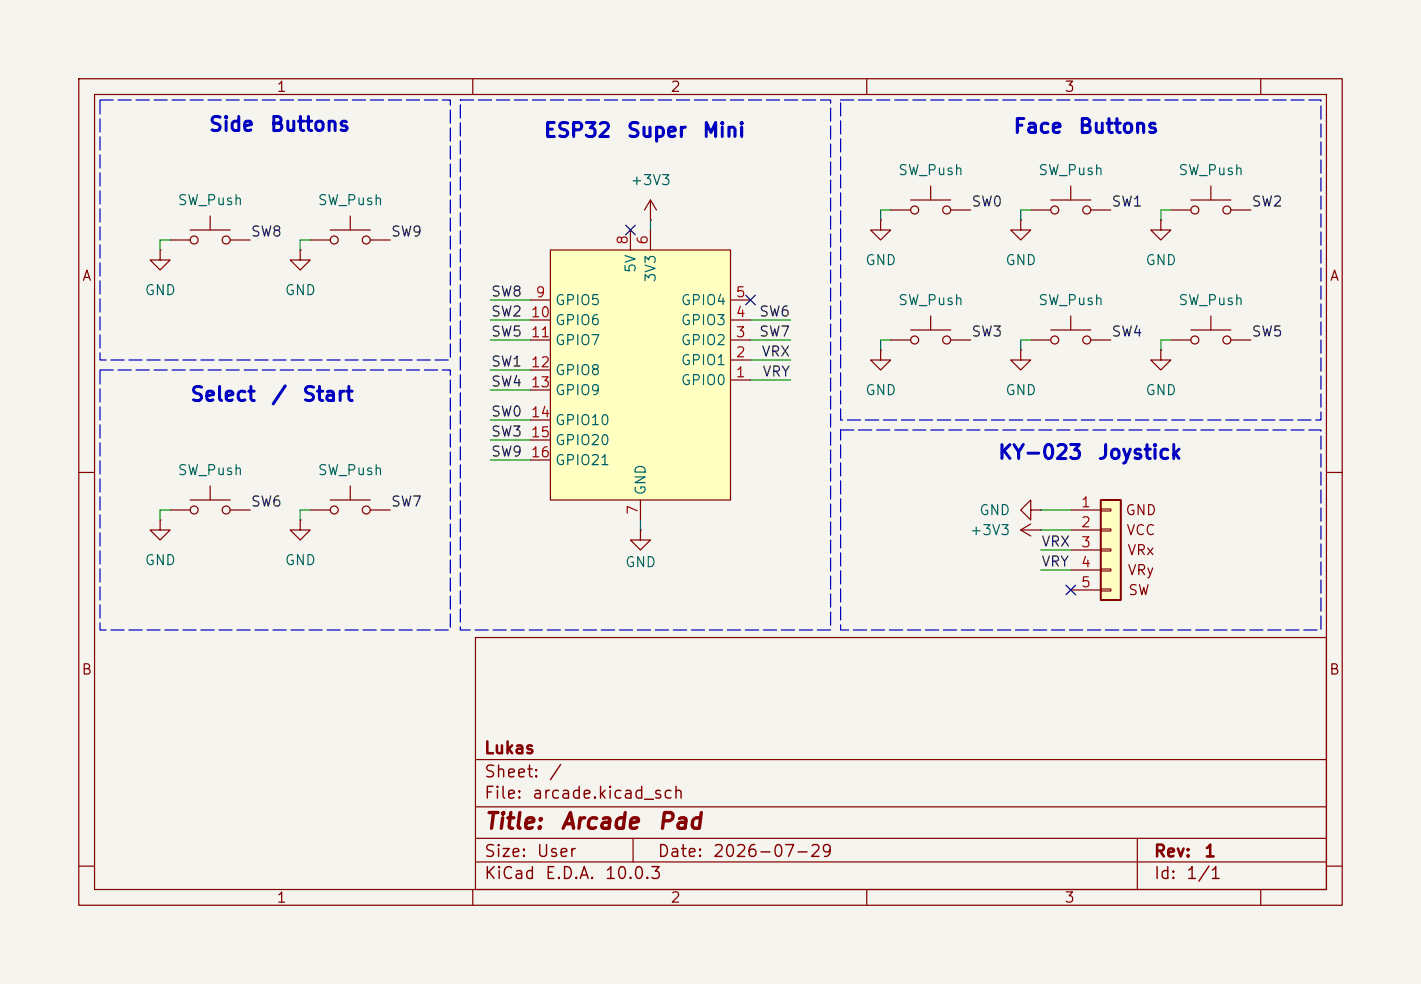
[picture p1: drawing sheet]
<svg xmlns="http://www.w3.org/2000/svg" width="180mm" height="125mm" viewBox="0 0 180 125" stroke-linecap="round" stroke-linejoin="round" font-family="sans-serif">
<path d="M0 0h180.3v125h-180.3z" fill="#f5f4ef" stroke="#f5f4ef" stroke-width=".13"/>
<g fill="none" stroke="#840000" stroke-width=".15">
<path d="M10 10h160.3v105h-160.3zM12 12h156.3v101h-156.3zM60 10v2M110 10v2M160 10v2M10 60h2M168.3 60h2M81.3 67.3v1.3h1.2l-1.2 1.2-1.3-1.2h1.3M81.3 67.3h.1M60.3 81h108v32h-108zM60.3 96.5h108M10 110h2"/>
<path d="M60 113v2M60.3 109.5h108M60.3 106.5h108M60.3 102.5h108M80.3 106.5v3M110 113v2M144.3 106.5v6.5M160 113v2M168.3 110h2"/>
</g>
<path d="M139.7 63.5h2.5v12.7h-2.5z" fill="#ffffc2"/>
<path d="M139.7 63.5h2.5v12.7h-2.5z" fill="none" stroke="#840000" stroke-width=".25"/>
<g fill="none" stroke="#840000" stroke-width=".15">
<path d="M21.6 30.5h2.5M24.1 29.2h5.1M26.7 27.4v1.8M29.2 30.5h2.5M38.1 31.7v1.3h1.3l-1.3 1.3-1.3-1.3h1.3M38.1 31.7h.1M39.4 30.5h2.5M41.9 29.2h5.1M44.4 27.4v1.8M47 30.5h2.5M113 26.7h2.6M115.6 25.4h5"/>
<path d="M118.1 23.6v1.8M120.6 26.7h2.6M129.5 27.9v1.3h1.3l-1.3 1.3-1.2-1.3h1.2M129.5 27.9h.1M147.3 27.9v1.3h1.3l-1.3 1.3-1.3-1.3h1.3M147.3 27.9h.1M148.6 26.7h2.5M151.1 25.4h5.1M153.7 23.6v1.8M156.2 26.7h2.5M111.8 44.4v1.3h1.2l-1.2 1.3-1.3-1.3h1.3M111.8 44.4h.1"/>
<path d="M129.5 44.4v1.3h1.3l-1.3 1.3-1.2-1.3h1.2M129.5 44.4h.1M130.8 43.2h2.5M133.3 41.9h5.1M135.9 40.1v1.8M138.4 43.2h2.6M147.3 44.4v1.3h1.3l-1.3 1.3-1.3-1.3h1.3M147.3 44.4h.1M135.9 64.8h3.8M135.9 67.3h3.8M135.9 69.8h3.8M135.9 72.4h3.8"/>
<path d="M135.9 74.9h3.8M139.7 64.6h1.3v.3h-1.3zM139.7 67.2h1.3v.2h-1.3zM139.7 69.7h1.3v.3h-1.3zM139.7 72.3h1.3v.2h-1.3zM139.7 74.8h1.3v.3h-1.3z"/>
<circle cx="24.6" cy="30.5" r=".51"/>
<circle cx="28.7" cy="30.5" r=".51"/>
<circle cx="42.4" cy="30.5" r=".51"/>
<circle cx="46.5" cy="30.5" r=".51"/>
<circle cx="116.1" cy="26.7" r=".51"/>
<circle cx="120.1" cy="26.7" r=".51"/>
<circle cx="151.6" cy="26.7" r=".51"/>
<circle cx="155.7" cy="26.7" r=".51"/>
<circle cx="133.9" cy="43.2" r=".51"/>
<circle cx="137.9" cy="43.2" r=".51"/>
</g>
<path d="M69.8 31.7h22.9v31.8h-22.9z" fill="#ffffc2"/>
<g fill="none" stroke="#840000" stroke-width=".15">
<path d="M20.3 31.7v1.3h1.3l-1.3 1.3-1.3-1.3h1.3M20.3 31.7h.1M67.3 38.1h2.5M69.8 31.7h22.9v31.8h-22.9zM80 29.2v2.5M82.5 27.9h.1M82.5 25.4v2.5M82.5 29.2v2.5M82.5 25.4l-.7 1.3M82.5 25.4l.8 1.3M92.7 38.1h2.5M111.8 27.9v1.3h1.2l-1.2 1.3-1.3-1.3h1.3"/>
<path d="M111.8 27.9h.1M130.8 26.7h2.5M133.3 25.4h5.1M135.9 23.6v1.8M138.4 26.7h2.6M67.3 43.2h2.5M67.3 40.6h2.5M67.3 47h2.5M67.3 49.5h2.5M67.3 53.3h2.5M67.3 55.9h2.5M67.3 58.4h2.5"/>
<path d="M92.7 48.3h2.5M92.7 45.7h2.5M92.7 43.2h2.5M92.7 40.6h2.5M113 43.2h2.6M115.6 41.9h5M118.1 40.1v1.8M120.6 43.2h2.6M148.6 43.2h2.5M151.1 41.9h5.1M153.7 40.1v1.8M156.2 43.2h2.5"/>
<path d="M20.3 66v1.3h1.3l-1.3 1.3-1.3-1.3h1.3M20.3 66h.1M21.6 64.8h2.5M24.1 63.5h5.1M26.7 61.7v1.8M29.2 64.8h2.5M38.1 66v1.3h1.3l-1.3 1.3-1.3-1.3h1.3M38.1 66h.1M39.4 64.8h2.5M41.9 63.5h5.1M44.4 61.7v1.8M47 64.8h2.5"/>
<path d="M81.3 63.5v2.5M129.5 67.3l1.3 .8M129.5 67.3h2.6M130.8 64.8v-1.3l-1.3 1.3 1.3 1.2v-1.2h1.3M130.8 66.5l-1.3 .8M132.1 67.3h.1M132.1 64.8h.1"/>
<circle cx="133.9" cy="26.7" r=".51"/>
<circle cx="137.9" cy="26.7" r=".51"/>
<circle cx="116.1" cy="43.2" r=".51"/>
<circle cx="120.1" cy="43.2" r=".51"/>
<circle cx="151.6" cy="43.2" r=".51"/>
<circle cx="155.7" cy="43.2" r=".51"/>
<circle cx="24.6" cy="64.8" r=".51"/>
<circle cx="28.7" cy="64.8" r=".51"/>
<circle cx="42.4" cy="64.8" r=".51"/>
<circle cx="46.5" cy="64.8" r=".51"/>
</g>
<g fill="none" stroke="#009600" stroke-width=".15">
<path d="M21.6 30.5h-1.3v1.2M39.4 30.5h-1.3v1.2M62.2 38.1h5.1M82.5 27.9v1.3M113 26.7h-1.2v1.2M130.8 26.7h-1.3v1.2M148.6 26.7h-1.3v1.2M62.2 43.2h5.1M62.2 49.5h5.1M62.2 47h5.1M62.2 40.6h5.1M62.2 58.4h5.1"/>
<path d="M62.2 53.3h5.1M62.2 55.9h5.1M95.2 43.2h5.1M95.2 40.6h5.1M95.2 45.7h5.1M95.2 48.3h5.1M113 43.2h-1.2v1.2M130.8 43.2h-1.3v1.2M148.6 43.2h-1.3v1.2M21.6 64.8h-1.3v1.2M39.4 64.8h-1.3v1.2M81.3 66v1.3"/>
<path d="M132.1 64.8h3.8M132.1 72.4h3.8M132.1 69.8h3.8M132.1 67.3h3.8"/>
</g>
<path d="M79.4 28.6l1.2 1.2M80.6 28.6l-1.2 1.2M94.6 37.5l1.3 1.2M95.9 37.5l-1.3 1.2M135.3 74.3l1.2 1.2M136.5 74.3l-1.2 1.2" fill="none" stroke="#000084" stroke-width=".15"/>
<path d="M12.7 12.7h44.4v33h-44.4zM58.4 12.7h47v67.3h-47zM106.7 12.7h60.9v40.6h-60.9zM12.7 47h44.4v33h-44.4zM106.7 54.6h60.9v25.4h-60.9z" fill="none" stroke="#0000c2" stroke-width=".15" stroke-dasharray="1.7 .6"/>
<g font-size="2" fill="#840000">
<text x="61.3" y="105.8">Title:</text>
<text x="71" y="105.8">Arcade</text>
<text x="83.3" y="105.8">Pad</text>
</g>
<g font-size="1.8" fill="#0000c2">
<text x="26.4" y="17.1">Side</text>
<text x="34.1" y="17.1">Buttons</text>
<text x="68.9" y="17.9">ESP32</text>
<text x="79.4" y="17.9">Super</text>
<text x="89" y="17.9">Mini</text>
<text x="128.5" y="17.4">Face</text>
<text x="136.8" y="17.4">Buttons</text>
<text x="24" y="51.4">Select</text>
<text x="34.3" y="51.4">/</text>
<text x="38.3" y="51.4">Start</text>
<text x="126.6" y="58.8">KY-023</text>
<text x="139.2" y="58.8">Joystick</text>
</g>
<g font-size="1.5" fill="#840000">
<text x="61.3" y="101.8">File:</text>
<text x="61.3" y="99.1">Sheet:</text>
<text x="61.3" y="96.1">Lukas</text>
<text x="67.4" y="101.8">arcade.kicad_sch</text>
<text x="69.6" y="99.1">/</text>
<text x="61.3" y="112">KiCad</text>
<text x="61.3" y="109.2">Size:</text>
<text x="68" y="109.2">User</text>
<text x="69.1" y="112">E.D.A.</text>
<text x="76.7" y="112">10.0.3</text>
<text x="83.3" y="109.2">Date:</text>
<text x="90.4" y="109.2">2026-07-29</text>
<text x="146.3" y="109.2">Rev:</text>
<text x="146.3" y="112">Id:</text>
<text x="150.4" y="112">1/1</text>
<text x="152.7" y="109.2">1</text>
</g>
<g font-size="1.3" fill="#840000">
<text x="35" y="12">1</text>
<text x="85" y="12">2</text>
<text x="135" y="12">3</text>
<text x="10.3" y="36">A</text>
<text x="168.7" y="36">A</text>
<text x="142.7" y="65.7">GND</text>
<text x="142.9" y="68.3">VCC</text>
<text x="143" y="70.8">VRx</text>
<text x="143" y="73.4">VRy</text>
<text x="143.1" y="75.9">SW</text>
<text x="10.3" y="86">B</text>
<text x="168.6" y="86">B</text>
<text x="35" y="115">1</text>
<text x="85" y="115">2</text>
<text x="135" y="115">3</text>
</g>
<g font-size="1.3" fill="#006464">
<text x="79.9" y="23.8">+3V3</text>
<text x="113.9" y="22.6">SW_Push</text>
<text x="131.7" y="22.6">SW_Push</text>
<text x="149.5" y="22.6">SW_Push</text>
<text x="22.5" y="26.4">SW_Push</text>
<text x="40.2" y="26.4">SW_Push</text>
<text x="81" y="34.8" transform="rotate(-90 81 34.8)">5V</text>
<text x="83.5" y="36" transform="rotate(-90 83.5 36)">3V3</text>
<text x="109.7" y="34">GND</text>
<text x="127.5" y="34">GND</text>
<text x="145.3" y="34">GND</text>
<text x="18.3" y="37.8">GND</text>
<text x="36.1" y="37.8">GND</text>
<text x="70.4" y="39.1">GPIO5</text>
<text x="70.4" y="41.6">GPIO6</text>
<text x="86.3" y="41.6">GPIO3</text>
<text x="86.3" y="39.1">GPIO4</text>
<text x="113.9" y="39.1">SW_Push</text>
<text x="131.7" y="39.1">SW_Push</text>
<text x="149.5" y="39.1">SW_Push</text>
<text x="70.4" y="44.2">GPIO7</text>
<text x="70.4" y="48">GPIO8</text>
<text x="86.3" y="46.7">GPIO1</text>
<text x="86.3" y="44.2">GPIO2</text>
<text x="70.4" y="50.5">GPIO9</text>
<text x="86.3" y="49.2">GPIO0</text>
<text x="109.7" y="50.5">GND</text>
<text x="127.5" y="50.5">GND</text>
<text x="145.3" y="50.5">GND</text>
<text x="70.4" y="54.3">GPIO10</text>
<text x="70.4" y="56.9">GPIO20</text>
<text x="70.4" y="59.4">GPIO21</text>
<text x="22.5" y="60.7">SW_Push</text>
<text x="40.2" y="60.7">SW_Push</text>
<text x="82.3" y="63" transform="rotate(-90 82.3 63)">GND</text>
<text x="124.2" y="65.7">GND</text>
<text x="123" y="68.3">+3V3</text>
<text x="18.3" y="72.1">GND</text>
<text x="36.1" y="72.1">GND</text>
<text x="79.2" y="72.3">GND</text>
</g>
<g font-size="1.3" fill="#0f0f0f">
<text x="123.2" y="26.5">SW0</text>
<text x="141" y="26.5">SW1</text>
<text x="158.7" y="26.5">SW2</text>
<text x="31.7" y="30.4">SW8</text>
<text x="49.5" y="30.4">SW9</text>
<text x="62.2" y="38">SW8</text>
<text x="62.2" y="40.5">SW2</text>
<text x="96.3" y="40.5">SW6</text>
<text x="62.2" y="43.1">SW5</text>
<text x="62.2" y="46.9">SW1</text>
<text x="96.3" y="43.1">SW7</text>
<text x="96.6" y="45.6">VRX</text>
<text x="123.2" y="43.1">SW3</text>
<text x="141" y="43.1">SW4</text>
<text x="158.7" y="43.1">SW5</text>
<text x="62.2" y="49.4">SW4</text>
<text x="62.2" y="53.2">SW0</text>
<text x="96.7" y="48.1">VRY</text>
<text x="62.2" y="58.3">SW9</text>
<text x="62.2" y="55.8">SW3</text>
<text x="31.7" y="64.6">SW6</text>
<text x="49.5" y="64.6">SW7</text>
<text x="132.1" y="69.7">VRX</text>
<text x="132.1" y="72.3">VRY</text>
</g>
<g font-size="1.3" fill="#a90000">
<text x="80" y="31.2" transform="rotate(-90 80 31.2)">8</text>
<text x="82.5" y="31.2" transform="rotate(-90 82.5 31.2)">6</text>
<text x="67.3" y="40.6">10</text>
<text x="67.9" y="38.1">9</text>
<text x="93.3" y="40.6">4</text>
<text x="93.3" y="38.1">5</text>
<text x="67.3" y="43.2">11</text>
<text x="67.3" y="47">12</text>
<text x="93.3" y="45.7">2</text>
<text x="93.3" y="43.2">3</text>
<text x="67.3" y="49.5">13</text>
<text x="67.3" y="53.3">14</text>
<text x="93.3" y="48.2">1</text>
<text x="67.3" y="55.9">15</text>
<text x="67.3" y="58.4">16</text>
<text x="81.3" y="65.5" transform="rotate(-90 81.3 65.5)">7</text>
<text x="137.1" y="64.7">1</text>
<text x="137.1" y="67.3">2</text>
<text x="137.1" y="69.8">3</text>
<text x="137.1" y="72.4">4</text>
<text x="137.1" y="74.9">5</text>
</g>
</svg>
